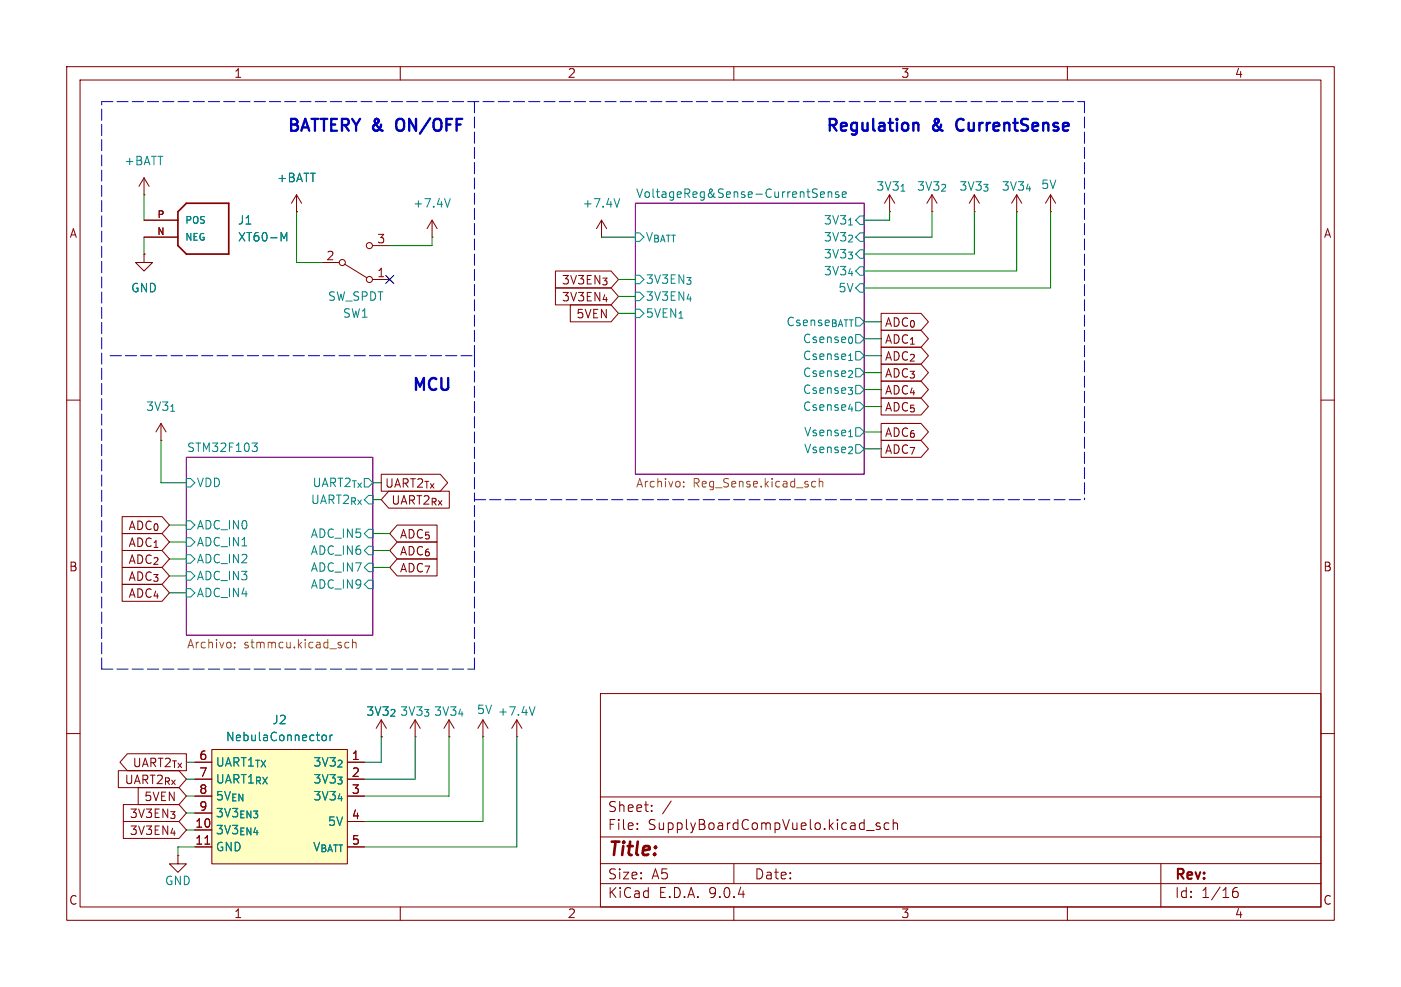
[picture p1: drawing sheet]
<svg xmlns="http://www.w3.org/2000/svg" width="210mm" height="148mm" viewBox="0 0 210 148" stroke-linecap="round" stroke-linejoin="round" font-family="sans-serif">
<g fill="none" stroke="#840000" stroke-width=".15">
<path d="M10 10h190v128h-190zM12 12h186v124h-186zM60 10v2M110 10v2M160 10v2M21.6 29.2h.1M21.6 38.1v1.3h1.3l-1.3 1.2-1.3-1.2h1.3M21.6 38.1h.1M21.6 26.7l-.8 1.2M21.6 26.7l.8 1.2M21.6 26.7v2.5M21.6 33h5.1"/>
<path d="M21.6 35.6h5.1M44.4 31.8h.1M44.4 29.2l-.7 1.3M44.4 29.2l.8 1.3M44.4 29.2v2.6M48.3 39.4h2.5M51.7 39.6l3.3 2.1M55.9 36.8h2.5M64.8 35.6h.1M64.8 33l-.8 1.3M64.8 33l.7 1.3M64.8 33v2.6"/>
<path d="M133.3 31.8h.1M133.3 29.2l-.7 1.3M133.3 29.2l.8 1.3M133.3 29.2v2.6M139.7 31.8h.1M139.7 29.2l-.8 1.3M139.7 29.2l.8 1.3M139.7 29.2v2.6M146 31.8h.1M146 29.2l-.7 1.3M146 29.2l.8 1.3M146 29.2v2.6"/>
<path d="M152.4 31.8h.1M152.4 29.2l-.8 1.3M152.4 29.2l.8 1.3M152.4 29.2v2.6M157.5 31.8h.1M157.5 29.2l-.8 1.3M157.5 29.2l.7 1.3M157.5 29.2v2.6M55.9 41.9h2.5M10 60h2M24.1 66h.1M24.1 63.5l-.7 1.3"/>
<path d="M24.1 63.5l.8 1.3M24.1 63.5v2.5M198 60h2M10 110h2M57.1 110.5h.1M57.1 108l.8 1.2M57.1 108l-.7 1.2M57.1 108v2.5M62.2 110.5h.1M62.2 108l.8 1.2M62.2 108l-.7 1.2M62.2 108v2.5"/>
<path d="M67.3 110.5h.1M67.3 108l.8 1.2M67.3 108l-.8 1.2M67.3 108v2.5M72.4 110.5h.1M72.4 108l.8 1.2M72.4 108l-.8 1.2M72.4 108v2.5M77.5 110.5h.1M77.5 108l-.8 1.2M77.5 108l.7 1.2M77.5 108v2.5"/>
<path d="M90 104h108v32h-108zM90 119.5h108M198 110h2M26.7 128.3v1.2h1.2l-1.2 1.3-1.3-1.3h1.3M26.7 128.3h.1M60 136v2M90 132.5h108M90 129.5h108M90 125.5h108M95.5 124.2v.2M95.5 123.5v.1M97.7 121.5v.2"/>
<path d="M97.7 120.8v.1M100.6 120.1l-1.3 1.9M110 136v2M110 129.5v3M129.9 124.5h1.1M131.9 123.5l-.4-.1-.2 .2 .1 .2 .5 .2v.3h-.6M133.2 123.5l-.4-.1-.3 .3v.4l.2 .2h.5M133.9 123.5a.37 .37 0 0 1 .6 .1v.8M133.9 122.9v1.5M160 136v2M174 129.5v6.5M184.8 133.9l.2-.2h.5l.1 .2v.4l-.3 .3-.4-.1-.1-.2"/>
<path d="M185.5 133.1a.59 .59 0 0 0-.7 .6"/>
<circle cx="51.3" cy="39.4" r=".46"/>
<circle cx="55.4" cy="36.8" r=".46"/>
<circle cx="55.4" cy="41.9" r=".46"/>
</g>
<path d="M95.2 30.5h34.3v40.6h-34.3zM27.9 68.6h28v26.7h-28z" fill="none" stroke="#840084" stroke-width=".15"/>
<g fill="none" stroke="#008484" stroke-width=".15">
<path d="M42.1 34.9l.5 .9 .4-.9v1.2M67.5 29.8l-.4 1.3M95.2 34.9h.7l.6 .7-.6 .6h-.7zM123 29.2l.6-.1-.1-.3h-.3l-.2 .1v.6h.5M124.1 28.9l.2-.1h.3l.1 .8M124.1 28.8v.8M125.7 28.8h-.3l-.2 .1 .1 .2 .4 .1v.3h-.5M126.3 29.2l.6-.1-.1-.3h-.4l-.1 .1v.6h.5M95.2 46.4h.7l.6 .6-.6 .6h-.7zM95.2 41.3h.7l.6 .6-.6 .6h-.7zM95.2 43.8h.7l.6 .7-.6 .6h-.7zM128.9 42.5h.6v1.3h-.6l-.6-.6z"/>
<path d="M27.9 78.1h.7l.6 .6-.6 .7h-.7zM27.9 71.8h.7l.6 .6-.6 .6h-.7zM37.8 66.4h.8l-.5 .5 .4 .1 .1 .5-.3 .2h-.3M55.2 79.4h.7v1.2h-.7l-.6-.6zM27.9 80.6h.7l.6 .7-.6 .6h-.7zM27.9 83.2h.7l.6 .6-.6 .7h-.7zM27.9 85.7h.7l.6 .7-.6 .6h-.7zM27.9 88.3h.7l.6 .6-.6 .6h-.7zM55.2 87h.7v1.3h-.7l-.6-.7zM55.2 81.9h.7v1.3h-.7l-.6-.6zM55.2 84.5h.7v1.2h-.7l-.6-.6zM80.2 106l-.4 1.3"/>
</g>
<path d="M102.5 72.9v.1M102.5 72.2v.2M121.9 72.2h.4M122.3 73h-.4M122.8 72.3l.2-.1h.3l.1 .8M122.8 71.8v1.2M35.2 97v.2M35.2 96.4v.1M52.3 96.4l-.4-.1-.2 .3v.3l.1 .2h.5M52.8 96.4l.2-.1 .3 .1 .1 .8M52.8 95.9v1.3" fill="none" stroke="#848400" stroke-width=".15"/>
<path d="M27.9 30.5h6.4v7.6h-6.4l-1.2-1.3v-5z" fill="none" stroke="#840000" stroke-width=".25"/>
<path d="M31.7 112.4h20.4v17.1h-20.4z" fill="#ffffc2"/>
<g fill="none" stroke="#840000" stroke-width=".15">
<path d="M21.6 38.1h.1M21.6 33h5.1M21.6 35.6h5.1M44.4 31.8h.1M90.2 35.6h.1M90.2 33l-.8 1.3M90.2 33l.7 1.3M90.2 33v2.6M83.3 43.2h8.3l1.1 1.3-1.1 1.2h-8.3zM83.3 40.6h8.3l1.1 1.3-1.1 1.3h-8.3zM85.5 45.7h6.1l1.1 1.3-1.1 1.3h-6.1zM132.1 59.7h6l1.1 1.3-1.1 1.2h-6z"/>
<path d="M132.1 52.1h6l1.1 1.2-1.1 1.3h-6zM132.1 49.5h6l1.1 1.3-1.1 1.3h-6zM132.1 47h6l1.1 1.3-1.1 1.2h-6zM132.1 54.6h6l1.1 1.3-1.1 1.3h-6zM132.1 57.1h6l1.1 1.3-1.1 1.3h-6zM18.3 77.5h6l1.1 1.2-1.1 1.3h-6zM57.1 71.1h8.9l1.1 1.3-1.1 1.3h-8.9zM58.3 73.7h9.1v2.5h-9.1l-1.2-1.3zM59.5 78.7h6v2.6h-6l-1.1-1.3zM132.1 63.5h6l1.1 1.3-1.1 1.2h-6zM132.1 66h6l1.1 1.3-1.1 1.3h-6zM18.3 82.5h6l1.1 1.3-1.1 1.3h-6z"/>
<path d="M18.3 85.1h6l1.1 1.3-1.1 1.2h-6zM18.3 87.6h6l1.1 1.3-1.1 1.3h-6zM18.3 80h6l1.1 1.3-1.1 1.3h-6zM59.5 81.3h6v2.5h-6l-1.1-1.2zM59.5 83.8h6v2.6h-6l-1.1-1.3zM17.7 115.6h9.1l1.1 1.2-1.1 1.3h-9.1zM19.1 113h8.8v2.6h-8.8l-1.1-1.3zM20.7 118.1h6.1l1.1 1.3-1.1 1.3h-6.1zM29.2 114.3h2.5M29.2 116.8h2.5M29.2 119.4h2.5M31.7 112.4h20.4v17.1h-20.4z"/>
<path d="M52.1 114.3h2.5M52.1 116.8h2.5M52.1 119.4h2.5M57.1 110.5h.1M18.5 120.6h8.3l1.1 1.3-1.1 1.3h-8.3zM18.5 123.2h8.3l1.1 1.3-1.1 1.2h-8.3zM29.2 121.9h2.5M29.2 124.5h2.5M29.2 127h2.5M30.7 126.6h.7M52.1 123.2h2.5"/>
</g>
<path d="M42.1 34.9l.5 .9 .4-.9v1.2M92.9 29.8l-.4 1.3M48.4 110.3l.3-.1 .2 .3v.3l-.2 .3-.3-.1-.1-.2v-.3zM49.5 110.2v.9M49.8 110.2l-.2 .1-.1 .2" fill="none" stroke="#008484" stroke-width=".15"/>
<path d="M15.2 15.2h147.4M71.1 15.2v38.1M162.6 15.2v59.7M16.5 53.3h54.6M71.1 53.3v21.6M71.1 74.9h91.5M15.2 100.3v-85.1M15.2 100.3h55.9M71.1 100.3v-25.4" fill="none" stroke="#0000c2" stroke-width=".15" stroke-dasharray="1.7 .6"/>
<g fill="none" stroke="#008400" stroke-width=".15">
<path d="M21.6 29.2v3.8M21.6 35.6v2.5M44.4 31.8v7.6h3.9M64.8 35.6v1.2h-6.4M90.2 35.6h5M133.3 31.8v1.2h-3.8M139.7 31.8v3.8h-10.2M146 31.8v6.3h-16.5M152.4 31.8v8.8h-22.9M157.5 31.8v11.4h-28M92.7 44.5h2.5M92.7 41.9h2.5"/>
<path d="M92.7 47h2.5M129.5 58.4h2.6M129.5 50.8h2.6M129.5 53.3h2.6M129.5 48.3h2.6M129.5 55.9h2.6M24.1 66v6.4h3.8M25.4 78.7h2.5M55.9 74.9h1.2M129.5 67.3h2.6M129.5 64.8h2.6M129.5 61h2.6"/>
<path d="M25.4 83.8h2.5M25.4 86.4h2.5M25.4 88.9h2.5M25.4 81.3h2.5M55.9 85.1h2.5M55.9 80h2.5M55.9 82.6h2.5M27.9 119.4h1.3M57.1 110.5v3.8h-2.5M62.2 110.5v6.3h-7.6M67.3 110.5v8.9h-12.7M72.4 110.5v12.7h-17.8"/>
<path d="M77.5 110.5v16.5h-22.9M27.9 121.9h1.3M27.9 124.5h1.3M29.2 127h-2.5v1.3"/>
</g>
<path d="M57.8 41.3l1.2 1.2M59 41.3l-1.2 1.2" fill="none" stroke="#000084" stroke-width=".15"/>
<path d="M137 18.5l.2-.1 .4 .1 .1 1.1" fill="none" stroke="#0000c2" stroke-width=".36"/>
<text font-size="2.8" fill="#840000" x="91" y="128.9">Title:</text>
<g font-size="2.5" fill="#0000c2">
<text x="42.9" y="20.2">BATTERY &amp;</text>
<text x="60.1" y="20.2">ON/OFF</text>
<text x="123.6" y="20.2">Regulation</text>
<text x="139.8" y="20.2">&amp;</text>
<text x="144.1" y="20.2">CurrentSense</text>
<text x="61.6" y="59.1">MCU</text>
</g>
<g font-size="2.1" fill="#840000">
<text x="91" y="124.7">File:</text>
<text x="91" y="122">Sheet:</text>
<text x="97.1" y="124.7">SupplyBoardCompVuelo.kicad_sch</text>
<text x="91" y="134.9">KiCad</text>
<text x="91" y="132.1">Size:</text>
<text x="97.7" y="132.1">A5</text>
<text x="98.7" y="134.9">E.D.A.</text>
<text x="106.3" y="134.9">9.0.4</text>
<text x="113" y="132.1">Date:</text>
<text x="176" y="132.3">Rev:</text>
<text x="176" y="134.9">Id:</text>
<text x="180.1" y="134.9">1/16</text>
</g>
<g font-size="1.8" fill="#840000">
<text x="35" y="11.9">1</text>
<text x="85" y="11.9">2</text>
<text x="135" y="11.9">3</text>
<text x="185" y="11.9">4</text>
<text x="10.3" y="35.9">A</text>
<text x="198.4" y="35.9">A</text>
<text x="48.8" y="39.1">2</text>
<text x="56.4" y="41.7">1</text>
<text x="56.4" y="36.6">3</text>
<text x="84.1" y="45.4">3V3EN_{4}</text>
<text x="84.1" y="42.9">3V3EN_{3}</text>
<text x="86.3" y="47.9">5VEN</text>
<text x="132.6" y="51.8">ADC_{1}</text>
<text x="132.6" y="49.2">ADC_{0}</text>
<text x="132.6" y="54.3">ADC_{2}</text>
<text x="132.6" y="56.8">ADC_{3}</text>
<text x="132.6" y="59.4">ADC_{4}</text>
<text x="132.6" y="61.9">ADC_{5}</text>
<text x="132.6" y="65.7">ADC_{6}</text>
<text x="132.6" y="68.3">ADC_{7}</text>
<text x="58.6" y="75.9">UART2_{Rx}</text>
<text x="19.1" y="82.2">ADC_{1}</text>
<text x="19.1" y="79.7">ADC_{0}</text>
<text x="59.8" y="83.5">ADC_{6}</text>
<text x="59.8" y="81">ADC_{5}</text>
<text x="10.3" y="85.9">B</text>
<text x="19.1" y="84.8">ADC_{2}</text>
<text x="19.1" y="87.3">ADC_{3}</text>
<text x="19.1" y="89.9">ADC_{4}</text>
<text x="59.8" y="86">ADC_{7}</text>
<text x="198.3" y="85.9">B</text>
<text x="29.8" y="114">6</text>
<text x="29.8" y="116.6">7</text>
<text x="29.8" y="119.1">8</text>
<text x="52.6" y="114">1</text>
<text x="52.6" y="116.6">2</text>
<text x="52.6" y="119.1">3</text>
<text x="19.3" y="122.9">3V3EN_{3}</text>
<text x="19.3" y="125.4">3V3EN_{4}</text>
<text x="21.5" y="120.3">5VEN</text>
<text x="29.2" y="124.2">10</text>
<text x="29.8" y="121.7">9</text>
<text x="52.6" y="122.9">4</text>
<text x="29.2" y="126.7">11</text>
<text x="52.6" y="126.7">5</text>
<text x="10.3" y="135.9">C</text>
<text x="35" y="137.9">1</text>
<text x="85" y="137.9">2</text>
<text x="135" y="137.9">3</text>
<text x="185" y="137.9">4</text>
<text x="198.3" y="135.9">C</text>
</g>
<g font-size="1.8" fill="#008484">
<text x="18.6" y="25">+BATT</text>
<text x="41.4" y="27.5">+BATT</text>
<text x="95.2" y="29.8">VoltageReg&amp;Sense-CurrentSense</text>
<text x="131.2" y="28.8">3V3_{1}3V3_{2}3V3_{3}3V3_{4}5V</text>
<text x="35.6" y="33.9">J1</text>
<text x="61.8" y="31.3">+7.4V</text>
<text x="87.2" y="31.3">+7.4V</text>
<text x="123.4" y="33.9">3V3_{1}</text>
<text x="35.6" y="36.4">XT60-M</text>
<text x="96.7" y="36.4">V_{BATT}</text>
<text x="123.4" y="36.4">3V3_{2}</text>
<text x="123.4" y="39">3V3_{3}</text>
<text x="123.4" y="41.5">3V3_{4}</text>
<text x="19.6" y="44">GND</text>
<text x="49.1" y="45.3">SW_SPDT</text>
<text x="51.3" y="47.9">SW1</text>
<text x="96.7" y="47.9">5VEN_{1}</text>
<text x="96.7" y="42.8">3V3EN_{3}</text>
<text x="96.7" y="45.3">3V3EN_{4}</text>
<text x="125.6" y="44">5V</text>
<text x="117.7" y="49.1">Csense_{BATT}</text>
<text x="120.2" y="51.7">Csense_{0}</text>
<text x="120.2" y="54.2">Csense_{1}</text>
<text x="120.2" y="56.7">Csense_{2}</text>
<text x="120.2" y="59.3">Csense_{3}</text>
<text x="21.8" y="61.8">3V3_{1}</text>
<text x="120.2" y="61.8">Csense_{4}</text>
<text x="120.4" y="65.6">Vsense_{1}</text>
<text x="27.9" y="67.9">STM32F103</text>
<text x="120.4" y="68.2">Vsense_{2}</text>
<text x="29.4" y="73.3">VDD</text>
<text x="46.5" y="75.8">UART2_{Rx}</text>
<text x="29.4" y="79.6">ADC_IN0</text>
<text x="29.4" y="82.1">ADC_IN1</text>
<text x="46.5" y="80.9">ADC_IN5</text>
<text x="46.5" y="83.4">ADC_IN6</text>
<text x="29.4" y="84.7">ADC_IN2</text>
<text x="29.4" y="87.2">ADC_IN3</text>
<text x="29.4" y="89.8">ADC_IN4</text>
<text x="46.5" y="88.5">ADC_IN9</text>
<text x="46.5" y="86">ADC_IN7</text>
<text x="54.8" y="107.5">3V3_{2}</text>
<text x="59.9" y="107.5">3V3_{3}</text>
<text x="64.9" y="107.5">3V3_{4}5V +7.4V</text>
<text x="33.8" y="111.4">NebulaConnector</text>
<text x="40.7" y="108.8">J2</text>
<text x="32.3" y="115.2">UART1_{TX}</text>
<text x="32.3" y="117.7">UART1_{RX}</text>
<text x="46.8" y="115.2">3V3_{2}</text>
<text x="46.8" y="117.7">3V3_{3}</text>
<text x="32.3" y="120.2">5V_{EN}</text>
<text x="32.3" y="122.8">3V3_{EN3}</text>
<text x="32.3" y="125.3">3V3_{EN4}</text>
<text x="46.8" y="120.2">3V3_{4}</text>
<text x="49.1" y="124.1">5V</text>
<text x="32.3" y="127.9">GND</text>
<text x="46.8" y="127.9">V_{BATT}</text>
<text x="24.6" y="132.9">GND</text>
</g>
<g font-size="1.8" fill="#008400">
<text x="46.7" y="73.3">UART2_{Tx} UART2_{Tx}</text>
<text x="18.6" y="117.8">UART2_{Rx}</text>
<text x="19.7" y="115.3">UART2_{Tx}</text>
</g>
<g font-size="1.8" fill="#848400">
<text x="95.2" y="73.4">Archivo:</text>
<text x="103.9" y="73.4">Reg_Sense.kicad_sch</text>
<text x="27.9" y="97.6">Archivo:</text>
<text x="36.5" y="97.6">stmmcu.kicad_sch</text>
</g>
<g font-size="1.4" fill="#840000">
<text x="23.5" y="35.3">N</text>
<text x="23.5" y="32.8">P</text>
</g>
<g font-size="1.4" fill="#008484">
<text x="27.7" y="33.8">POS</text>
<text x="27.7" y="36.3">NEG</text>
</g>
</svg>
